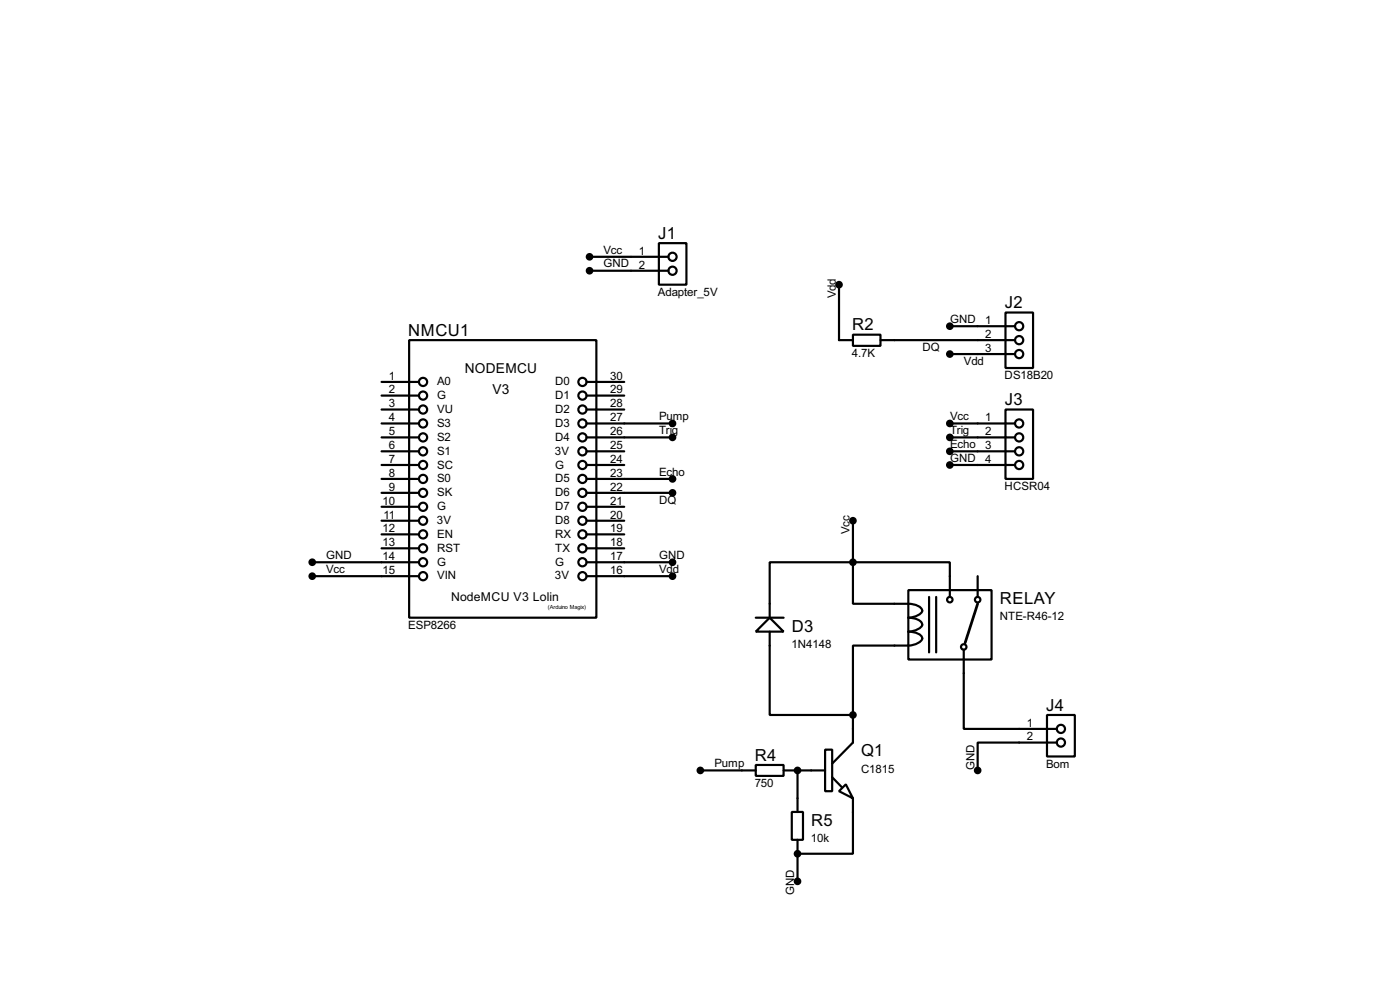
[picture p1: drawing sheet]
<svg xmlns="http://www.w3.org/2000/svg" width="256mm" height="180mm" viewBox="0 0 256 180" stroke-linecap="round" stroke-linejoin="round" font-family="sans-serif">
<g fill="none" stroke="#000" stroke-width=".4">
<path d="M108 47h14.5M108 49.6h14.5M120.7 44.5h5.1v7.6h-5.1zM153.7 52.1v10.2h2.6M174 59.7h12M184.2 57.2h5.1v10.2h-5.1zM69.9 77.5h6.9M69.9 69.9h6.9M69.9 72.4h6.9M69.9 75h6.9M75 62.3h34.3v50.8h-34.3zM107.5 77.5h15.7"/>
<path d="M107.5 69.9h6.9M107.5 72.4h6.9M107.5 75h6.9M156.3 61.3h5v2h-5zM161.3 62.3h24.7M174 64.8h12M174 77.5h12M184.2 75h5.1v12.7h-5.1zM69.9 90.2h6.9M69.9 80.1h6.9M69.9 82.6h6.9M69.9 85.1h6.9"/>
<path d="M69.9 87.7h6.9M69.9 92.8h6.9M69.9 95.3h6.9M69.9 97.8h6.9M107.5 90.2h15.7M107.5 80.1h15.7M107.5 82.6h6.9M107.5 85.1h6.9M107.5 87.7h15.7M107.5 92.8h6.9M107.5 95.3h6.9M107.5 97.8h6.9"/>
<path d="M156.3 95.3v7.6M174 80.1h12M174 82.6h12M174 85.1h12M57.2 105.5h19.6M57.2 102.9h19.6M69.9 100.4h6.9M107.5 105.5h15.7M107.5 102.9h15.7M107.5 100.4h6.9M138.5 115.6l2.5-2.5 2.6 2.5zM138.5 113.1h5.1"/>
<path d="M141 115.6v15.3h15.3M156.3 102.9v7.6h7.6a8.1 8.1 0 0 1 4.2 .4 .9 .9 0 0 1 .7 1.2 3.3 3.3 0 0 1-2.4 1 3.2 3.2 0 0 1 2.4 .9l.2 .4a2.75 2.75 0 0 1-2.6 1.2 3.3 3.3 0 0 1 2.4 .9 .9 .9 0 0 1-.7 1.2 7 7 0 0 1-4.2 .5h-7.6v12.7M156.3 102.9h-15.3v10.2M156.3 102.9h17.7v6.4M166.4 108h15.3v12.7h-15.3zM170.2 109.3v10.1M171.5 109.3v10.1M176.6 118.9v14.5h17M179.1 105.5v3.8M151.2 137.2h1.3v7.6h-1.3zM156.3 130.9v5l-3.8 3.9M191.8 130.9h5.1v7.6h-5.1z"/>
<path d="M193.6 135.9h-14.5v5.1M128.3 141h10.2M138.5 140h5.1v2h-5.1zM143.6 141h7.6M145.1 148.6h2v5.1h-2zM146.1 141v7.6M146.1 153.7v7.6M152.5 142.3l1.7 1.8M153.7 144.8l1.3-1.2 1.3 2.5zM156.3 146.1v10.2h-10.2"/>
<circle cx="123.2" cy="47" r=".75"/>
<circle cx="123.2" cy="49.6" r=".75"/>
<circle cx="186.7" cy="59.7" r=".75"/>
<circle cx="77.5" cy="69.9" r=".75"/>
<circle cx="77.5" cy="72.4" r=".75"/>
<circle cx="77.5" cy="75" r=".75"/>
<circle cx="77.5" cy="77.5" r=".75"/>
<circle cx="106.7" cy="72.4" r=".75"/>
<circle cx="106.7" cy="77.5" r=".75"/>
<circle cx="106.7" cy="75" r=".75"/>
<circle cx="106.7" cy="69.9" r=".75"/>
<circle cx="186.7" cy="62.3" r=".75"/>
<circle cx="186.7" cy="77.5" r=".75"/>
<circle cx="186.7" cy="64.8" r=".75"/>
<circle cx="77.5" cy="97.8" r=".75"/>
<circle cx="77.5" cy="95.3" r=".75"/>
<circle cx="77.5" cy="90.2" r=".75"/>
<circle cx="77.5" cy="92.8" r=".75"/>
<circle cx="77.5" cy="87.7" r=".75"/>
<circle cx="77.5" cy="85.1" r=".75"/>
<circle cx="77.5" cy="80.1" r=".75"/>
<circle cx="77.5" cy="82.6" r=".75"/>
<circle cx="106.7" cy="95.3" r=".75"/>
<circle cx="106.7" cy="90.2" r=".75"/>
<circle cx="106.7" cy="92.8" r=".75"/>
<circle cx="106.7" cy="85.1" r=".75"/>
<circle cx="106.7" cy="97.8" r=".75"/>
<circle cx="106.7" cy="82.6" r=".75"/>
<circle cx="106.7" cy="80.1" r=".75"/>
<circle cx="106.7" cy="87.7" r=".75"/>
<circle cx="186.7" cy="80.1" r=".75"/>
<circle cx="186.7" cy="82.6" r=".75"/>
<circle cx="186.7" cy="85.1" r=".75"/>
<circle cx="77.5" cy="100.4" r=".75"/>
<circle cx="77.5" cy="102.9" r=".75"/>
<circle cx="77.5" cy="105.5" r=".75"/>
<circle cx="106.7" cy="100.4" r=".75"/>
<circle cx="106.7" cy="105.5" r=".75"/>
<circle cx="106.7" cy="102.9" r=".75"/>
<circle cx="174" cy="109.8" r=".5"/>
<circle cx="176.5" cy="118.4" r=".5"/>
<circle cx="179.1" cy="109.8" r=".5"/>
<circle cx="194.3" cy="133.4" r=".75"/>
<circle cx="194.3" cy="135.9" r=".75"/>
</g>
<g fill="#000">
<circle cx="146.1" cy="156.3" r=".2"/>
<circle cx="146.1" cy="141" r=".2"/>
</g>
<g fill="#000" stroke="#000" stroke-width=".4">
<circle cx="108" cy="47" r=".5"/>
<circle cx="108" cy="49.6" r=".5"/>
<circle cx="153.7" cy="52.1" r=".5"/>
<circle cx="174" cy="59.7" r=".5"/>
<circle cx="123.2" cy="77.5" r=".5"/>
<circle cx="174" cy="64.8" r=".5"/>
<circle cx="174" cy="77.5" r=".5"/>
<circle cx="123.2" cy="87.7" r=".5"/>
<circle cx="123.2" cy="90.2" r=".5"/>
<circle cx="123.2" cy="80.1" r=".5"/>
<circle cx="156.2" cy="95.3" r=".5"/>
<circle cx="174" cy="80.1" r=".5"/>
<circle cx="174" cy="85.1" r=".5"/>
<circle cx="174" cy="82.6" r=".5"/>
<circle cx="57.2" cy="105.5" r=".5"/>
<circle cx="57.2" cy="102.9" r=".5"/>
<circle cx="123.2" cy="102.9" r=".5"/>
<circle cx="123.2" cy="105.5" r=".5"/>
<circle cx="156.2" cy="102.9" r=".5"/>
<circle cx="156.2" cy="130.9" r=".5"/>
<circle cx="128.3" cy="141" r=".5"/>
<circle cx="146.1" cy="141" r=".5"/>
<circle cx="146.1" cy="156.3" r=".5"/>
<circle cx="179.1" cy="141" r=".5"/>
<circle cx="146.1" cy="161.3" r=".5"/>
</g>
<path d="M179.1 110.5l-2.3 7.2" fill="none" stroke="#000" stroke-width=".5"/>
<g font-size="3.4">
<text x="120.6" y="43.7">J1</text>
<text x="184.1" y="56.4">J2</text>
<text x="74.8" y="61.4">NMCU1</text>
<text x="156.1" y="60.5">R2</text>
<text x="184.1" y="74.1">J3</text>
<text x="183.2" y="110.6">RELAY</text>
<text x="145.1" y="115.6">D3</text>
<text x="191.7" y="130.1">J4</text>
<text x="138.3" y="139.2">R4</text>
<text x="157.8" y="138.5">Q1</text>
<text x="148.6" y="151.2">R5</text>
</g>
<g font-size="2.8">
<text x="85.1" y="68.3">NODEMCU</text>
<text x="90.2" y="72.2">V3</text>
</g>
<text font-size="2.5" x="82.6" y="110">NodeMCU V3 Lolin</text>
<g font-size="2.4">
<text x="110.5" y="46.4">Vcc</text>
<text x="117" y="46.6">1</text>
<text x="110.5" y="49">GND</text>
<text x="117" y="49.2">2</text>
<text x="120.5" y="54.2">Adapter_5V</text>
<text x="153.1" y="54.6" transform="rotate(-90 153.1 54.6)">Vdd</text>
<text x="174" y="59.1">GND</text>
<text x="180.5" y="59.3">1</text>
<text x="156.1" y="65.4">4.7K</text>
<text x="169" y="64.2">DQ</text>
<text x="180.5" y="61.9">2</text>
<text x="180.5" y="64.4">3</text>
<text x="71.3" y="69.5">1</text>
<text x="71.3" y="72">2</text>
<text x="80.1" y="70.5">A0</text>
<text x="101.7" y="70.5">D0</text>
<text x="111.8" y="69.5">30</text>
<text x="111.8" y="72">29</text>
<text x="176.6" y="66.7">Vdd</text>
<text x="184" y="69.5">DS18B20</text>
<text x="71.3" y="74.6">3</text>
<text x="71.3" y="77.1">4</text>
<text x="80.1" y="73">G</text>
<text x="80.1" y="75.6">VU</text>
<text x="101.7" y="73">D1</text>
<text x="101.7" y="75.6">D2</text>
<text x="111.8" y="74.6">28</text>
<text x="111.8" y="77.1">27</text>
<text x="120.7" y="76.9">Pump</text>
<text x="174" y="76.9">Vcc</text>
<text x="180.5" y="77.1">1</text>
<text x="71.3" y="79.7">5</text>
<text x="71.3" y="82.2">6</text>
<text x="80.1" y="78.2">S3</text>
<text x="80.1" y="80.7">S2</text>
<text x="80.1" y="83.2">S1</text>
<text x="101.7" y="83.2">3V</text>
<text x="101.7" y="78.2">D3</text>
<text x="101.7" y="80.7">D4</text>
<text x="111.8" y="79.7">26</text>
<text x="111.8" y="82.2">25</text>
<text x="120.7" y="79.5">Trig</text>
<text x="174" y="79.5">Trig</text>
<text x="174" y="82">Echo</text>
<text x="180.5" y="79.7">2</text>
<text x="180.5" y="82.2">3</text>
<text x="71.3" y="84.7">7</text>
<text x="71.3" y="87.3">8</text>
<text x="71.3" y="89.8">9</text>
<text x="80.1" y="85.7">SC</text>
<text x="80.1" y="88.3">S0</text>
<text x="101.7" y="85.7">G</text>
<text x="101.7" y="88.3">D5</text>
<text x="111.8" y="84.7">24</text>
<text x="111.8" y="87.3">23</text>
<text x="111.8" y="89.8">22</text>
<text x="120.7" y="87.1">Echo</text>
<text x="174" y="84.5">GND</text>
<text x="180.5" y="84.7">4</text>
<text x="184" y="89.8">HCSR04</text>
<text x="70.1" y="92.4">10</text>
<text x="70.3" y="94.9">11</text>
<text x="80.1" y="95.9">3V</text>
<text x="80.1" y="90.8">SK</text>
<text x="80.1" y="93.4">G</text>
<text x="101.7" y="90.8">D6</text>
<text x="101.7" y="93.4">D7</text>
<text x="101.7" y="95.9">D8</text>
<text x="111.8" y="92.4">21</text>
<text x="111.8" y="94.9">20</text>
<text x="120.7" y="92.2">DQ</text>
<text x="70.1" y="97.4">12</text>
<text x="70.1" y="100">13</text>
<text x="80.1" y="98.5">EN</text>
<text x="80.1" y="101">RST</text>
<text x="101.7" y="98.5">RX</text>
<text x="101.7" y="101">TX</text>
<text x="111.8" y="97.4">19</text>
<text x="111.8" y="100">18</text>
<text x="155.7" y="97.8" transform="rotate(-90 155.7 97.8)">Vcc</text>
<text x="59.7" y="104.9">Vcc</text>
<text x="59.7" y="102.3">GND</text>
<text x="70.1" y="102.5">14</text>
<text x="70.1" y="105.1">15</text>
<text x="80.1" y="103.6">G</text>
<text x="80.1" y="106.1">VIN</text>
<text x="101.7" y="106.1">3V</text>
<text x="101.7" y="103.6">G</text>
<text x="111.8" y="102.5">17</text>
<text x="111.8" y="105.1">16</text>
<text x="120.7" y="102.3">GND</text>
<text x="120.7" y="104.9">Vdd</text>
<text x="183.1" y="113.5">NTE-R46-12</text>
<text x="74.8" y="115.2">ESP8266</text>
<text x="145" y="118.6">1N4148</text>
<text x="188.1" y="133">1</text>
<text x="188.1" y="135.5">2</text>
<text x="130.9" y="140.4">Pump</text>
<text x="157.7" y="141.5">C1815</text>
<text x="178.5" y="141" transform="rotate(-90 178.5 141)">GND</text>
<text x="191.6" y="140.6">Bom</text>
<text x="138.3" y="144.1">750</text>
<text x="148.6" y="154.2">10k</text>
<text x="145.5" y="163.8" transform="rotate(-90 145.5 163.8)">GND</text>
</g>
<text font-size="1.2" x="100.4" y="111.5">(Arduino Magix)</text>
</svg>
